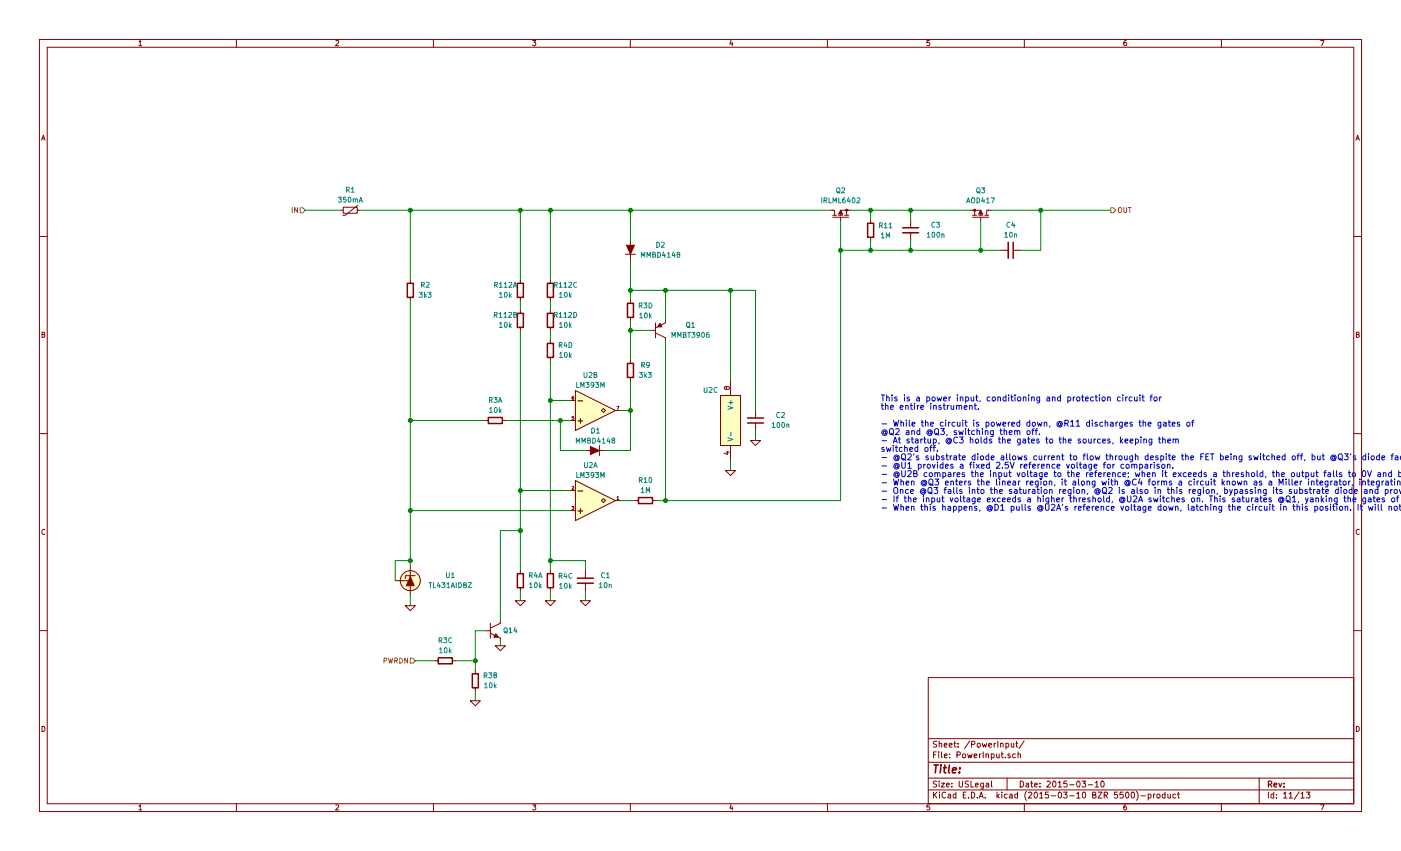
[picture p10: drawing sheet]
EESchema Schematic File Version 2
LIBS:Altera
LIBS:AnalogDevices
LIBS:Atmel
LIBS:conn-2mm
LIBS:conn-100mil
LIBS:conn-cui
LIBS:conn-fci
LIBS:conn-linx
LIBS:conn-molex
LIBS:conn-tagconnect
LIBS:conn-test
LIBS:DiodesInc
LIBS:display
LIBS:_electromech
LIBS:Fairchild
LIBS:FTDI
LIBS:Intersil
LIBS:Lattice
LIBS:_linear
LIBS:LinearTech
LIBS:Littelfuse
LIBS:logic-4000
LIBS:logic-7400
LIBS:MACOM
LIBS:maxim
LIBS:mechanical
LIBS:Microchip
LIBS:Micron
LIBS:NXP
LIBS:onsemi
LIBS:passive
LIBS:pasv-BiTech
LIBS:pasv-Bourns
LIBS:pasv-cap
LIBS:pasv-ind
LIBS:pasv-res
LIBS:pcb
LIBS:power
LIBS:_semi
LIBS:semi-diode-1N
LIBS:semi-diode-BA
LIBS:semi-diode-MCC
LIBS:semi-diode-MMB
LIBS:semi-diode-NXP
LIBS:semi-diode-OnSemi
LIBS:semi-diode-Vishay
LIBS:semi-opto-misc
LIBS:semi-thyristor-2N
LIBS:semi-trans-2N
LIBS:semi-trans-AO
LIBS:semi-trans-BC
LIBS:semi-trans-DiodesInc
LIBS:semi-trans-Fairchild
LIBS:semi-trans-Infineon
LIBS:semi-trans-IntRect
LIBS:semi-trans-IXYS
LIBS:semi-trans-misc
LIBS:semi-trans-MMB
LIBS:semi-trans-MPS
LIBS:semi-trans-NXP
LIBS:semi-trans-PZT
LIBS:semi-trans-TI
LIBS:semi-trans-TIP
LIBS:semi-trans-Toshiba
LIBS:silabs
LIBS:skyworks
LIBS:ST
LIBS:st_ic
LIBS:st_semi
LIBS:supertex
LIBS:symbol
LIBS:TexasInstruments
LIBS:vishay_semi
LIBS:Xilinx
LIBS:pasv-xtal
LIBS:conn-te
LIBS:wcp52-cache
EELAYER 25 0
EELAYER END
$Descr USLegal 14000 8500
encoding utf-8
Sheet 11 13
Title ""
Date "2015-03-10"
Rev ""
Comp ""
Comment1 ""
Comment2 ""
Comment3 ""
Comment4 ""
$EndDescr
$Comp
L THERM R1
U 1 1
P 3500 2100
F 0 "R1" V 3300 2100 50  0000 C CNN
F 1 "350mA" V 3400 2100 50  0000 C CNN
F 2 "IPC7351-Nominal:RESC3216X60" H 3500 2150 60  0001 C CNN
F 3 "" H 3500 2150 60  0000 C CNN
F 4 "0ZCJ0035AF2E" H 3500 2100 60  0001 C CNN "PN"
F 5 "BelFuse" H 3500 2100 60  0001 C CNN "Manuf"
F 6 "DIST DIGIKEY 507-1801-1-ND" H 3500 2100 60  0001 C CNN "BOM"
	1    3500 2100
	0    -1   1    0   
$EndComp
Wire Wire Line
	3600 2100 8300 2100
Wire Wire Line
	8500 2100 9700 2100
Wire Wire Line
	8400 5000 8400 2200
Wire Wire Line
	8400 2500 10000 2500
Wire Wire Line
	9800 2500 9800 2200
Wire Wire Line
	9900 2100 11100 2100
Wire Wire Line
	8700 2400 8700 2500
Connection ~ 8700 2500
Wire Wire Line
	8700 2200 8700 2100
Connection ~ 8700 2100
$Comp
L C-0805 C3
U 1 1
P 9100 2300
F 0 "C3" H 9350 2350 50  0000 C CNN
F 1 "100n" H 9350 2250 50  0000 C CNN
F 2 "IPC7351-Nominal:CAPC2012X70" H 9100 2300 50  0001 C CNN
F 3 "" H 9090 2275 60  0000 C CNN
F 4 "Value" H 9100 2300 60  0001 C CNN "Manuf"
F 5 "CAP MLCC 100n ≥X5R 16V 10% [0805]" H 9900 2850 60  0001 C CNN "BOM"
	1    9100 2300
	1    0    0    -1  
$EndComp
Wire Wire Line
	9100 2200 9100 2100
Connection ~ 9100 2100
Wire Wire Line
	9100 2400 9100 2500
Connection ~ 9100 2500
Connection ~ 9800 2500
Wire Wire Line
	10200 2500 10400 2500
Wire Wire Line
	10400 2500 10400 2100
Connection ~ 10400 2100
$Comp
L LM393M U2
U 2 1
P 5900 4100
F 0 "U2" H 5900 4450 50  0000 C CNN
F 1 "LM393M" H 5900 4350 50  0000 C CNN
F 2 "IPC7351-Nominal:SOIC127P600X175-8" H 5900 4100 50  0001 C CNN
F 3 "" V 5900 4250 60  0000 C CNN
	2    5900 4100
	1    0    0    -1  
$EndComp
Wire Wire Line
	6300 3800 6300 4500
Wire Wire Line
	6300 4100 6200 4100
Wire Wire Line
	6300 3200 6300 3600
$Comp
L MMBT3906 Q1
U 1 1
P 6600 3300
F 0 "Q1" H 6900 3350 50  0000 C CNN
F 1 "MMBT3906" H 6900 3250 50  0000 C CNN
F 2 "smd-semi:SOT-23" H 6600 3300 50  0001 C CNN
F 3 "" H 6600 3300 60  0000 C CNN
F 4 "Value" H 6600 3300 60  0001 C CNN "Manuf"
F 5 "SEMI GENERIC MMBT3906" H 7400 3850 60  0001 C CNN "BOM"
	1    6600 3300
	1    0    0    -1  
$EndComp
Wire Wire Line
	6300 3300 6500 3300
Connection ~ 6300 3300
$Comp
L LM393M U2
U 1 1
P 5900 5000
F 0 "U2" H 5900 5350 50  0000 C CNN
F 1 "LM393M" H 5900 5250 50  0000 C CNN
F 2 "IPC7351-Nominal:SOIC127P600X175-8" H 5900 5000 50  0001 C CNN
F 3 "" V 5900 5150 60  0000 C CNN
	1    5900 5000
	1    0    0    -1  
$EndComp
Wire Wire Line
	6350 5000 6200 5000
Wire Wire Line
	6650 3400 6650 5000
Wire Wire Line
	6550 5000 8400 5000
Wire Wire Line
	6650 3200 6650 2900
Wire Wire Line
	6300 2600 6300 3000
$Comp
L MMBD4148 D1
U 1 1
P 5950 4500
F 0 "D1" V 6150 4500 50  0000 C CNN
F 1 "MMBD4148" V 6050 4500 50  0000 C CNN
F 2 "smd-semi:SOT-23" H 5950 4500 50  0001 C CNN
F 3 "" H 5950 4500 60  0000 C CNN
	1    5950 4500
	0    -1   -1   0   
$EndComp
Wire Wire Line
	6300 4500 6050 4500
Connection ~ 6300 4100
Wire Wire Line
	5850 4500 5600 4500
Wire Wire Line
	5600 4500 5600 4200
Wire Wire Line
	5050 4200 5700 4200
Connection ~ 5600 4200
Wire Wire Line
	5200 4900 5700 4900
Connection ~ 5200 4900
Wire Wire Line
	5500 4000 5700 4000
Connection ~ 5500 4000
Wire Wire Line
	4100 5100 5700 5100
Wire Wire Line
	4100 4200 4850 4200
$Comp
L TL431AIDBZ U1
U 1 1
P 4100 5800
F 0 "U1" H 4500 5850 50  0000 C CNN
F 1 "TL431AIDBZ" H 4500 5750 50  0000 C CNN
F 2 "smd-semi:SOT-23" H 4100 5800 50  0001 C CNN
F 3 "" H 4100 5800 60  0000 C CNN
	1    4100 5800
	1    0    0    -1  
$EndComp
Connection ~ 4100 5100
$Comp
L GND #PWR0194
U 1 1
P 4100 6050
F 0 "#PWR0194" H 4100 6050 30  0001 C CNN
F 1 "GND" H 4100 5980 30  0001 C CNN
F 2 "" H 4100 6050 60  0000 C CNN
F 3 "" H 4100 6050 60  0000 C CNN
	1    4100 6050
	1    0    0    -1  
$EndComp
$Comp
L GND #PWR0195
U 1 1
P 5200 6000
F 0 "#PWR0195" H 5200 6000 30  0001 C CNN
F 1 "GND" H 5200 5930 30  0001 C CNN
F 2 "" H 5200 6000 60  0000 C CNN
F 3 "" H 5200 6000 60  0000 C CNN
	1    5200 6000
	1    0    0    -1  
$EndComp
Wire Wire Line
	5200 6000 5200 5900
$Comp
L GND #PWR0196
U 1 1
P 5500 6000
F 0 "#PWR0196" H 5500 6000 30  0001 C CNN
F 1 "GND" H 5500 5930 30  0001 C CNN
F 2 "" H 5500 6000 60  0000 C CNN
F 3 "" H 5500 6000 60  0000 C CNN
	1    5500 6000
	1    0    0    -1  
$EndComp
Wire Wire Line
	5500 6000 5500 5900
Wire Wire Line
	3950 5800 3950 5600
Wire Wire Line
	3950 5600 4100 5600
Connection ~ 4100 5600
Connection ~ 4100 4200
Wire Wire Line
	4100 2800 4100 2100
Connection ~ 4100 2100
Wire Wire Line
	5200 2800 5200 2100
Connection ~ 5200 2100
Wire Wire Line
	5500 2800 5500 2100
Connection ~ 5500 2100
Connection ~ 6650 5000
Connection ~ 8400 2500
$Comp
L MMBD4148 D2
U 1 1
P 6300 2500
F 0 "D2" H 6600 2550 50  0000 C CNN
F 1 "MMBD4148" H 6600 2450 50  0000 C CNN
F 2 "smd-semi:SOT-23" H 6300 2500 50  0001 C CNN
F 3 "" H 6300 2500 60  0000 C CNN
	1    6300 2500
	1    0    0    -1  
$EndComp
Wire Wire Line
	6300 2400 6300 2100
Connection ~ 6300 2100
Connection ~ 6300 2900
$Comp
L LM393M U2
U 3 1
P 7300 4200
F 0 "U2" H 7100 4500 50  0000 C CNN
F 1 "LM393M" H 7300 4450 50  0001 C CNN
F 2 "IPC7351-Nominal:SOIC127P600X175-8" H 7300 4200 50  0001 C CNN
F 3 "" V 7300 4350 60  0000 C CNN
	3    7300 4200
	1    0    0    -1  
$EndComp
Wire Wire Line
	7300 2900 7300 3800
Connection ~ 6650 2900
$Comp
L C-0805 C2
U 1 1
P 7550 4200
F 0 "C2" H 7800 4250 50  0000 C CNN
F 1 "100n" H 7800 4150 50  0000 C CNN
F 2 "IPC7351-Nominal:CAPC2012X70" H 7550 4200 50  0001 C CNN
F 3 "" H 7540 4175 60  0000 C CNN
F 4 "Value" H 7550 4200 60  0001 C CNN "Manuf"
F 5 "CAP MLCC 100n ≥X5R 16V 10% [0805]" H 8350 4750 60  0001 C CNN "BOM"
	1    7550 4200
	1    0    0    -1  
$EndComp
Wire Wire Line
	7550 2900 7550 4100
Connection ~ 7300 2900
$Comp
L GND #PWR0197
U 1 1
P 7550 4400
F 0 "#PWR0197" H 7550 4400 30  0001 C CNN
F 1 "GND" H 7550 4330 30  0001 C CNN
F 2 "" H 7550 4400 60  0000 C CNN
F 3 "" H 7550 4400 60  0000 C CNN
	1    7550 4400
	1    0    0    -1  
$EndComp
Wire Wire Line
	7550 4400 7550 4300
$Comp
L GND #PWR0198
U 1 1
P 7300 4700
F 0 "#PWR0198" H 7300 4700 30  0001 C CNN
F 1 "GND" H 7300 4630 30  0001 C CNN
F 2 "" H 7300 4700 60  0000 C CNN
F 3 "" H 7300 4700 60  0000 C CNN
	1    7300 4700
	1    0    0    -1  
$EndComp
Wire Wire Line
	7300 4700 7300 4600
Wire Wire Line
	5850 5700 5850 5600
Wire Wire Line
	5850 5600 5500 5600
Connection ~ 5500 5600
$Comp
L GND #PWR0199
U 1 1
P 5850 6000
F 0 "#PWR0199" H 5850 6000 30  0001 C CNN
F 1 "GND" H 5850 5930 30  0001 C CNN
F 2 "" H 5850 6000 60  0000 C CNN
F 3 "" H 5850 6000 60  0000 C CNN
	1    5850 6000
	1    0    0    -1  
$EndComp
Wire Wire Line
	5850 6000 5850 5900
Text Notes 8800 5100 0    60   ~ 0
This is a power input, conditioning and protection circuit for\nthe entire instrument.\n\n- While the circuit is powered down, @R11 discharges the gates of\n@Q2 and @Q3, switching them off.\n- At startup, @C3 holds the gates to the sources, keeping them\nswitched off.\n- @Q2's substrate diode allows current to flow through despite the FET being switched off, but @Q3's diode faces the other direction and does not.\n- @U1 provides a fixed 2.5V reference voltage for comparison.\n- @U2B compares the input voltage to the reference; when it exceeds a threshold, the output falls to 0V and begins to pull the gates of @Q2 and @Q3 toward ground.\n- When @Q3 enters the linear region, it along with @C4 forms a circuit known as a Miller integrator, integrating the step from @U2B to produce a voltage ramp. This smooth ramp limits the inrush current charging any input capacitors downstream.\n- Once @Q3 falls into the saturation region, @Q2 is also in this region, bypassing its substrate diode and providing a low-impedance path for current.\n- If the input voltage exceeds a higher threshold, @U2A switches on. This saturates @Q1, yanking the gates of @Q2 and @Q3 back up towards their sources and switching them off.\n- When this happens, @D1 pulls @U2A's reference voltage down, latching the circuit in this position. It will not turn back on until power has been removed from the entire instrument.
$Comp
L IRLML6402 Q2
U 1 1
P 8400 2150
F 0 "Q2" V 8650 2150 50  0000 C CNN
F 1 "IRLML6402" V 8550 2150 50  0000 C CNN
F 2 "smd-semi:SOT-23" H 8600 2100 60  0001 C CNN
F 3 "" H 8700 2200 60  0000 C CNN
F 4 "IRLML6402TRPBF" H 8800 2300 60  0001 C CNN "PN"
F 5 "IRF" H 8400 2150 100 0001 C CNN "Manuf"
F 6 "SEMI IRF IRLML6402" H 9200 2700 60  0001 C CNN "BOM"
	1    8400 2150
	0    1    -1   0   
$EndComp
$Comp
L AOD417 Q3
U 1 1
P 9800 2150
F 0 "Q3" V 10050 2150 50  0000 C CNN
F 1 "AOD417" V 9950 2150 50  0000 C CNN
F 2 "smd-semi:TO-252" H 9950 2100 50  0001 C CNN
F 3 "" H 10050 2200 60  0000 C CNN
F 4 "AOD417" H 10150 2300 60  0001 C CNN "PN"
F 5 "AOS" H 9800 2150 50  0001 C CNN "Manuf"
F 6 "SEMI AOS AOD417" H 10550 2700 60  0001 C CNN "BOM"
	1    9800 2150
	0    -1   -1   0   
$EndComp
Text HLabel 11100 2100 2    50   Output ~ 0
OUT
Text HLabel 3050 2100 0    50   Input ~ 0
IN
Wire Wire Line
	3050 2100 3400 2100
$Comp
L MMBT3904 Q14
U 1 1
P 4950 6300
F 0 "Q14" H 5100 6300 50  0000 C CNN
F 1 "MMBT3904" H 5250 6250 50  0001 C CNN
F 2 "smd-semi:SOT-23" H 4950 6300 50  0001 C CNN
F 3 "" H 4950 6300 60  0000 C CNN
F 4 "SEMI GENERIC MMBT3904" H 5750 6850 60  0001 C CNN "BOM"
F 5 "Value" H 4950 6300 60  0001 C CNN "Manuf"
	1    4950 6300
	1    0    0    -1  
$EndComp
Wire Wire Line
	5000 5300 5000 6200
$Comp
L GND #PWR0200
U 1 1
P 5000 6450
F 0 "#PWR0200" H 5000 6450 30  0001 C CNN
F 1 "GND" H 5000 6380 30  0001 C CNN
F 2 "" H 5000 6450 60  0000 C CNN
F 3 "" H 5000 6450 60  0000 C CNN
	1    5000 6450
	1    0    0    -1  
$EndComp
Wire Wire Line
	5000 6450 5000 6400
Wire Wire Line
	4750 6300 4750 6700
Wire Wire Line
	4750 6300 4850 6300
$Comp
L GND #PWR0201
U 1 1
P 4750 7000
F 0 "#PWR0201" H 4750 7000 30  0001 C CNN
F 1 "GND" H 4750 6930 30  0001 C CNN
F 2 "" H 4750 7000 60  0000 C CNN
F 3 "" H 4750 7000 60  0000 C CNN
	1    4750 7000
	1    0    0    -1  
$EndComp
Wire Wire Line
	4750 7000 4750 6900
Wire Wire Line
	4550 6600 4750 6600
Connection ~ 4750 6600
Text HLabel 4150 6600 0    50   Input ~ 0
PWRDN
Wire Wire Line
	4150 6600 4350 6600
Wire Wire Line
	6300 2900 7550 2900
Wire Wire Line
	5200 5300 5000 5300
Connection ~ 5200 5300
Wire Wire Line
	4100 5950 4100 6050
Wire Wire Line
	4100 3000 4100 5650
Wire Wire Line
	5200 3100 5200 3000
Wire Wire Line
	5200 3300 5200 5700
Wire Wire Line
	5500 3000 5500 3100
Wire Wire Line
	5500 3300 5500 3400
Wire Wire Line
	5500 3600 5500 5700
$Comp
L RESPACK-4X0603-CONV R112
U 1 1
P 5200 2900
F 0 "R112" H 5350 2950 50  0000 C CNN
F 1 "10k" H 5350 2850 50  0000 C CNN
F 2 "IPC7351-Nominal:RESCAXE80P160X320X70-8" H 5200 2900 50  0001 C CNN
F 3 "" H 5200 2950 60  0000 C CNN
F 4 "YC164-JR-0710KL" H 5200 2900 60  0001 C CNN "PN"
F 5 "Yageo" H 5200 2900 60  0001 C CNN "Manuf"
F 6 "DIST DIGIKEY YC164J-10KCT-ND" H 5200 2900 60  0001 C CNN "BOM"
	1    5200 2900
	-1   0    0    -1  
$EndComp
$Comp
L RESPACK-4X0603-CONV R112
U 2 1
P 5200 3200
F 0 "R112" H 5350 3250 50  0000 C CNN
F 1 "10k" H 5350 3150 50  0000 C CNN
F 2 "IPC7351-Nominal:RESCAXE80P160X320X70-8" H 5200 3200 50  0001 C CNN
F 3 "" H 5200 3250 60  0000 C CNN
F 4 "YC164-JR-0710KL" H 5200 3200 60  0001 C CNN "PN"
F 5 "Yageo" H 5200 3200 60  0001 C CNN "Manuf"
F 6 "DIST DIGIKEY YC164J-10KCT-ND" H 5200 3200 60  0001 C CNN "BOM"
	2    5200 3200
	-1   0    0    -1  
$EndComp
$Comp
L RESPACK-4X0603-CONV R112
U 3 1
P 5500 2900
F 0 "R112" H 5650 2950 50  0000 C CNN
F 1 "10k" H 5650 2850 50  0000 C CNN
F 2 "IPC7351-Nominal:RESCAXE80P160X320X70-8" H 5500 2900 50  0001 C CNN
F 3 "" H 5500 2950 60  0000 C CNN
F 4 "YC164-JR-0710KL" H 5500 2900 60  0001 C CNN "PN"
F 5 "Yageo" H 5500 2900 60  0001 C CNN "Manuf"
F 6 "DIST DIGIKEY YC164J-10KCT-ND" H 5500 2900 60  0001 C CNN "BOM"
	3    5500 2900
	1    0    0    -1  
$EndComp
$Comp
L RESPACK-4X0603-CONV R112
U 4 1
P 5500 3200
F 0 "R112" H 5650 3250 50  0000 C CNN
F 1 "10k" H 5650 3150 50  0000 C CNN
F 2 "IPC7351-Nominal:RESCAXE80P160X320X70-8" H 5500 3200 50  0001 C CNN
F 3 "" H 5500 3250 60  0000 C CNN
F 4 "YC164-JR-0710KL" H 5500 3200 60  0001 C CNN "PN"
F 5 "Yageo" H 5500 3200 60  0001 C CNN "Manuf"
F 6 "DIST DIGIKEY YC164J-10KCT-ND" H 5500 3200 60  0001 C CNN "BOM"
	4    5500 3200
	1    0    0    -1  
$EndComp
$Comp
L RESPACK-4X0603-CONV R4
U 4 1
P 5500 3500
F 0 "R4" H 5650 3550 50  0000 C CNN
F 1 "10k" H 5650 3450 50  0000 C CNN
F 2 "IPC7351-Nominal:RESCAXE80P160X320X70-8" H 5500 3500 50  0001 C CNN
F 3 "" H 5500 3550 60  0000 C CNN
F 4 "YC164-JR-0710KL" H 5500 3500 60  0001 C CNN "PN"
F 5 "Yageo" H 5500 3500 60  0001 C CNN "Manuf"
F 6 "DIST DIGIKEY YC164J-10KCT-ND" H 5500 3500 60  0001 C CNN "BOM"
	4    5500 3500
	1    0    0    -1  
$EndComp
$Comp
L RESPACK-4X0603-CONV R4
U 3 1
P 5500 5800
F 0 "R4" H 5650 5750 50  0000 C CNN
F 1 "10k" H 5650 5850 50  0000 C CNN
F 2 "IPC7351-Nominal:RESCAXE80P160X320X70-8" H 5500 5800 50  0001 C CNN
F 3 "" H 5500 5850 60  0000 C CNN
F 4 "YC164-JR-0710KL" H 5500 5800 60  0001 C CNN "PN"
F 5 "Yageo" H 5500 5800 60  0001 C CNN "Manuf"
F 6 "DIST DIGIKEY YC164J-10KCT-ND" H 5500 5800 60  0001 C CNN "BOM"
	3    5500 5800
	1    0    0    1   
$EndComp
$Comp
L RESPACK-4X0603-CONV R4
U 1 1
P 5200 5800
F 0 "R4" H 5350 5850 50  0000 C CNN
F 1 "10k" H 5350 5750 50  0000 C CNN
F 2 "IPC7351-Nominal:RESCAXE80P160X320X70-8" H 5200 5800 50  0001 C CNN
F 3 "" H 5200 5850 60  0000 C CNN
F 4 "YC164-JR-0710KL" H 5200 5800 60  0001 C CNN "PN"
F 5 "Yageo" H 5200 5800 60  0001 C CNN "Manuf"
F 6 "DIST DIGIKEY YC164J-10KCT-ND" H 5200 5800 60  0001 C CNN "BOM"
	1    5200 5800
	1    0    0    -1  
$EndComp
$Comp
L RESPACK-4X0603-CONV R3
U 2 1
P 4750 6800
F 0 "R3" H 4900 6850 50  0000 C CNN
F 1 "10k" H 4900 6750 50  0000 C CNN
F 2 "IPC7351-Nominal:RESCAXE80P160X320X70-8" H 4750 6800 50  0001 C CNN
F 3 "" H 4750 6850 60  0000 C CNN
F 4 "YC164-JR-0710KL" H 4750 6800 60  0001 C CNN "PN"
F 5 "Yageo" H 4750 6800 60  0001 C CNN "Manuf"
F 6 "DIST DIGIKEY YC164J-10KCT-ND" H 4750 6800 60  0001 C CNN "BOM"
	2    4750 6800
	1    0    0    -1  
$EndComp
$Comp
L RESPACK-4X0603-CONV R3
U 3 1
P 4450 6600
F 0 "R3" V 4250 6600 50  0000 C CNN
F 1 "10k" V 4350 6600 50  0000 C CNN
F 2 "IPC7351-Nominal:RESCAXE80P160X320X70-8" H 4450 6600 50  0001 C CNN
F 3 "" H 4450 6650 60  0000 C CNN
F 4 "YC164-JR-0710KL" H 4450 6600 60  0001 C CNN "PN"
F 5 "Yageo" H 4450 6600 60  0001 C CNN "Manuf"
F 6 "DIST DIGIKEY YC164J-10KCT-ND" H 4450 6600 60  0001 C CNN "BOM"
	3    4450 6600
	0    1    1    0   
$EndComp
$Comp
L RESPACK-4X0603-CONV R3
U 1 1
P 4950 4200
F 0 "R3" V 4750 4200 50  0000 C CNN
F 1 "10k" V 4850 4200 50  0000 C CNN
F 2 "IPC7351-Nominal:RESCAXE80P160X320X70-8" H 4950 4200 50  0001 C CNN
F 3 "" H 4950 4250 60  0000 C CNN
F 4 "YC164-JR-0710KL" H 4950 4200 60  0001 C CNN "PN"
F 5 "Yageo" H 4950 4200 60  0001 C CNN "Manuf"
F 6 "DIST DIGIKEY YC164J-10KCT-ND" H 4950 4200 60  0001 C CNN "BOM"
	1    4950 4200
	0    -1   1    0   
$EndComp
$Comp
L RESPACK-4X0603-CONV R3
U 4 1
P 6300 3100
F 0 "R3" H 6450 3050 50  0000 C CNN
F 1 "10k" H 6450 3150 50  0000 C CNN
F 2 "IPC7351-Nominal:RESCAXE80P160X320X70-8" H 6300 3100 50  0001 C CNN
F 3 "" H 6300 3150 60  0000 C CNN
F 4 "YC164-JR-0710KL" H 6300 3100 60  0001 C CNN "PN"
F 5 "Yageo" H 6300 3100 60  0001 C CNN "Manuf"
F 6 "DIST DIGIKEY YC164J-10KCT-ND" H 6300 3100 60  0001 C CNN "BOM"
	4    6300 3100
	1    0    0    1   
$EndComp
$Comp
L C-0603 C4
U 1 1
P 10100 2500
F 0 "C4" V 9850 2500 50  0000 C CNN
F 1 "10n" V 9950 2500 50  0000 C CNN
F 2 "IPC7351-Nominal:CAPC1608X55" H 10100 2500 50  0001 C CNN
F 3 "" H 10090 2475 60  0000 C CNN
F 4 "Value" H 10100 2500 60  0001 C CNN "Manuf"
F 5 "CAP MLCC 10n ≥X5R 50V 10% [0603]" H 10900 3050 60  0001 C CNN "BOM"
	1    10100 2500
	0    1    1    0   
$EndComp
$Comp
L C-0603 C1
U 1 1
P 5850 5800
F 0 "C1" H 6050 5850 50  0000 C CNN
F 1 "10n" H 6050 5750 50  0000 C CNN
F 2 "IPC7351-Nominal:CAPC1608X55" H 5850 5800 50  0001 C CNN
F 3 "" H 5840 5775 60  0000 C CNN
F 4 "Value" H 5850 5800 60  0001 C CNN "Manuf"
F 5 "CAP MLCC 10n ≥X5R 50V 10% [0603]" H 6650 6350 60  0001 C CNN "BOM"
	1    5850 5800
	1    0    0    -1  
$EndComp
$Comp
L R-0603 R2
U 1 1
P 4100 2900
F 0 "R2" H 4250 2950 50  0000 C CNN
F 1 "3k3" H 4250 2850 50  0000 C CNN
F 2 "IPC7351-Nominal:RESC1608X50" H 4100 2900 50  0001 C CNN
F 3 "" H 4100 2950 60  0000 C CNN
F 4 "Value" H 4100 2900 60  0001 C CNN "Manuf"
F 5 "RES SMD 3.3k 5% [0603]" H 4850 3450 60  0001 C CNN "BOM"
	1    4100 2900
	1    0    0    -1  
$EndComp
$Comp
L R-0603 R10
U 1 1
P 6450 5000
F 0 "R10" V 6250 5000 50  0000 C CNN
F 1 "1M" V 6350 5000 50  0000 C CNN
F 2 "IPC7351-Nominal:RESC1608X50" H 6450 5000 50  0001 C CNN
F 3 "" H 6450 5050 60  0000 C CNN
F 4 "Value" H 6450 5000 60  0001 C CNN "Manuf"
F 5 "RES SMD 1M 5% [0603]" H 7200 5550 60  0001 C CNN "BOM"
	1    6450 5000
	0    1    1    0   
$EndComp
$Comp
L R-0603 R9
U 1 1
P 6300 3700
F 0 "R9" H 6450 3750 50  0000 C CNN
F 1 "3k3" H 6450 3650 50  0000 C CNN
F 2 "IPC7351-Nominal:RESC1608X50" H 6300 3700 50  0001 C CNN
F 3 "" H 6300 3750 60  0000 C CNN
F 4 "Value" H 6300 3700 60  0001 C CNN "Manuf"
F 5 "RES SMD 3.3k 5% [0603]" H 7050 4250 60  0001 C CNN "BOM"
	1    6300 3700
	1    0    0    -1  
$EndComp
$Comp
L R-0603 R11
U 1 1
P 8700 2300
F 0 "R11" H 8550 2250 50  0000 C CNN
F 1 "1M" H 8550 2350 50  0000 C CNN
F 2 "IPC7351-Nominal:RESC1608X50" H 8700 2300 50  0001 C CNN
F 3 "" H 8700 2350 60  0000 C CNN
F 4 "Value" H 8700 2300 60  0001 C CNN "Manuf"
F 5 "RES SMD 1M 5% [0603]" H 9450 2850 60  0001 C CNN "BOM"
	1    8700 2300
	-1   0    0    1   
$EndComp
$EndSCHEMATC
